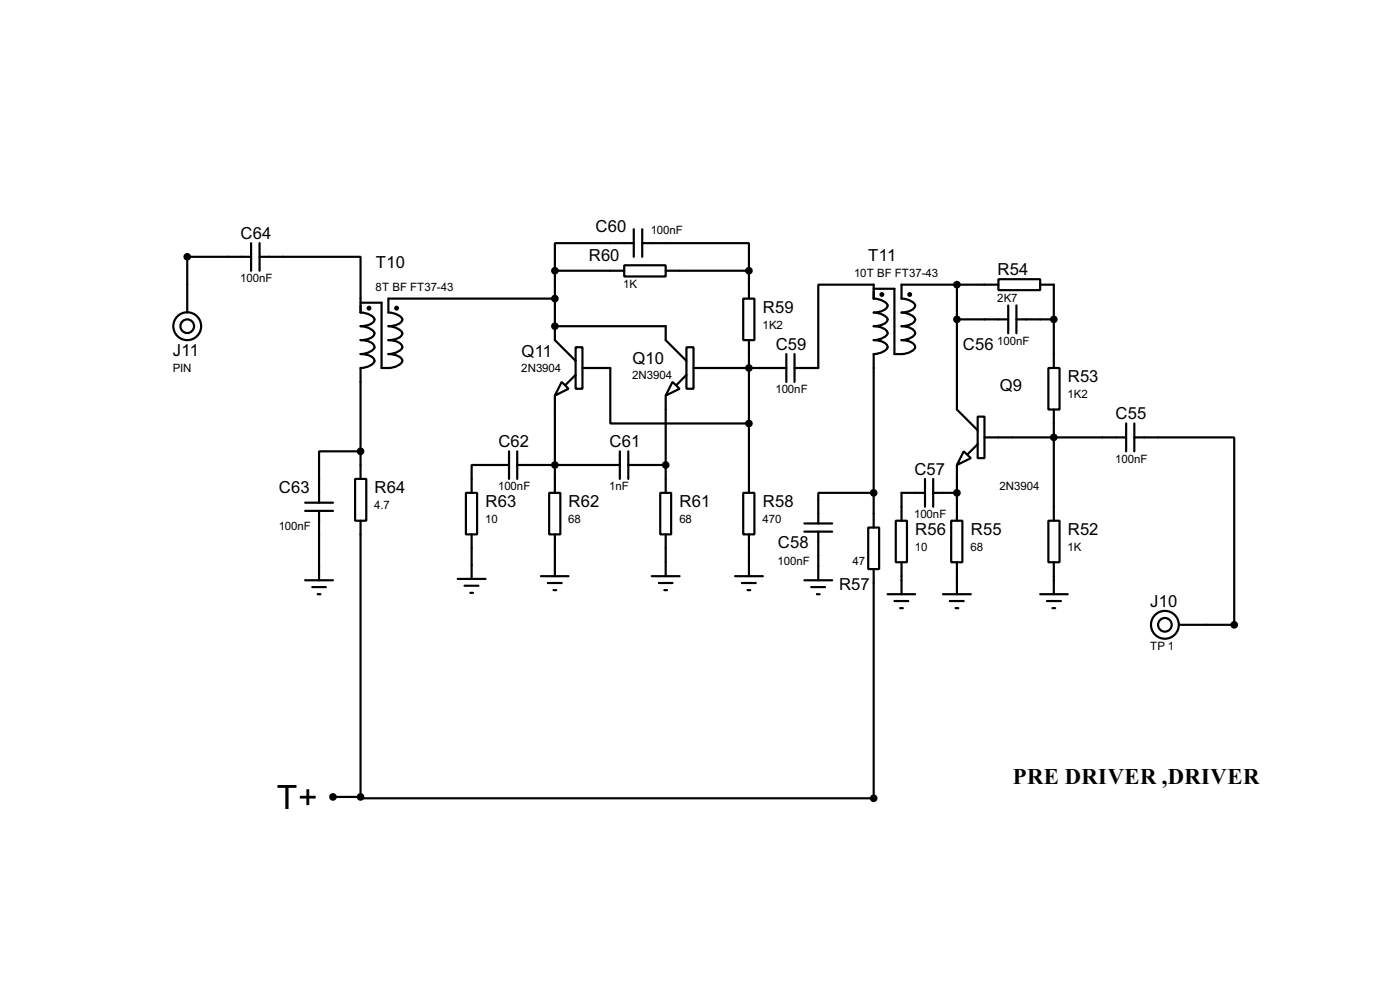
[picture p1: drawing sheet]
<svg xmlns="http://www.w3.org/2000/svg" width="256mm" height="180mm" viewBox="0 0 256 180" stroke-linecap="round" stroke-linejoin="round" font-family="sans-serif">
<g fill="none" stroke="#000" stroke-width=".4">
<path d="M46 47h-11.7v10.2M46 44.5v5.1M47.6 47h18.5v10.2a2.68 2.68 0 0 1 2.5 1.3 1.47 1.47 0 0 1-1.3 1l-1.2 .2a2.7 2.7 0 0 1 2.5 1.3 1.47 1.47 0 0 1-1.3 1.1l-1.2 .2a3.1 3.1 0 0 1 2.4 .9 .88 .88 0 0 1-.7 1.2l-1.1 .3-.6 .1a3.2 3.2 0 0 1 2.4 .9 .9 .9 0 0 1-.7 1.2l-1.1 .4-.6 .1v20.3M47.6 44.5v5.1M101.7 54.7h-30.5v2.5a2.75 2.75 0 0 1 2.5 1.3 1.5 1.5 0 0 1-1.3 1l-1.2 .2a2.76 2.76 0 0 1 2.5 1.3 1.5 1.5 0 0 1-1.3 1.1l-1.2 .2a3.2 3.2 0 0 1 2.4 .9l.1 .4a2.75 2.75 0 0 1-2.5 1.2 3.3 3.3 0 0 1 2.4 .9 .9 .9 0 0 1-.7 1.2 5.1 5.1 0 0 1-3 .5v-12h-3.8M101.7 59.7h20.3v2.6l3.8 3.8M101.7 49.6v12.7l3.8 3.8M101.7 49.6h12.7M114.4 48.6h7.6v2h-7.6zM116.1 44.5h-14.4v5.1M116.1 42v5M117.7 44.5h19.5v5.1"/>
<path d="M117.7 42v5M122 49.6h15.2M136.2 54.7h2v7.6h-2zM137.2 49.6v5.1M175.3 52.1v22.9l3.8 3.8M175.3 58.5h9.4M182.9 51.1h7.7v2h-7.7zM182.9 52.1h-17.7v2.6a2.65 2.65 0 0 1 2.5 1.2 2.29 2.29 0 0 1-2.5 1.3 2.65 2.65 0 0 1 2.5 1.3 2.27 2.27 0 0 1-2.5 1.2 2.29 2.29 0 0 1 2.5 1.3 2.65 2.65 0 0 1-2.5 1.3 2.24 2.24 0 0 1 2.5 1.3 2.65 2.65 0 0 1-2.5 1.2h-1.3v-11.9h-3.8M184.7 55.9v5.1M186.2 58.5h6.9M186.2 55.9v5.1M190.6 52.1h2.5v15.3"/>
<path d="M101.7 72.4v17.8M102.9 69.9l1.3 1.3-2.5 1.2zM105.5 63.6h1.2v7.6h-1.2zM105.5 68.6l-1.8 1.8M106.7 67.4h5.1v10.1h25.4M122 72.4v17.8M123.2 69.9l1.3 1.3-2.5 1.2zM125.8 63.6h1.3v7.6h-1.3zM125.8 68.6l-1.8 1.8M127.1 67.4h17M137.2 62.3v27.9M144.1 64.8v5.1"/>
<path d="M145.6 67.4h4.3v-15.3h10.2v2.6a2.75 2.75 0 0 1 2.5 1.2 2.37 2.37 0 0 1-2.5 1.3 2.75 2.75 0 0 1 2.5 1.3 1.5 1.5 0 0 1-1.3 1l-1.2 .2a2.37 2.37 0 0 1 2.5 1.3 2.75 2.75 0 0 1-2.5 1.3 3.2 3.2 0 0 1 2.4 .9l.1 .4a2.75 2.75 0 0 1-2.5 1.2v31.8M145.6 64.8v5.1M179.1 76.3h1.3v7.6h-1.3zM192.1 67.4h2v7.6h-2zM193.1 75v20.3M206.3 77.5v5.1M207.8 77.5v5.1M55.9 93.5h5.1M55.9 92h5.1M58.5 93.5v12.7M65.1 87.7h2v7.6h-2zM66.1 82.6h-7.6v9.4"/>
<path d="M66.1 95.3v50.6M85.4 90.2h2v7.6h-2zM86.4 97.8v8.2M93.3 85.1h-6.9v5.1M93.3 82.6v5.1M94.8 85.1h18.8M94.8 82.6v5.1M100.6 90.2h2.1v7.6h-2.1zM101.7 97.8v7.7M113.6 82.6v5.1M115.1 85.1h6.9M115.1 82.6v5.1"/>
<path d="M121 90.2h2v7.6h-2zM122 97.8v7.7M136.2 90.2h2v7.6h-2zM137.2 97.8v7.7M147.4 95.8h5.1M147.4 97.3h5.1M149.9 97.3v8.9M159.1 96.6h2v7.6h-2zM160.1 90.2h-10.2v5.6M164.1 95.3h2.1v7.6h-2.1zM169.5 90.2h-4.3v5.1M169.5 87.7v5.1"/>
<path d="M171 87.7v5.1M171 90.2h4.3M174.3 95.3h2v7.6h-2zM175.3 85.1v10.2M176.6 82.6l1.3 1.3-2.6 1.2zM179.1 81.3l-1.8 1.8M180.4 80.1h25.9M192.1 95.3h2v7.6h-2zM207.8 80.1h18.3v34.3h-10.1M55.9 106.2h5.1M57.2 107.5h2.5M58.2 108.8h.5"/>
<path d="M83.9 106h5.1M85.1 107.2h2.6M86.2 108.5h.5M99.1 105.5h5.1M100.4 106.7h2.5M101.4 108h.5M119.4 105.5h5.1M120.7 106.7h2.5M121.7 108h.5M134.7 105.5h5.1M135.9 106.7h2.6M137 108h.5"/>
<path d="M147.4 106.2h5.1M148.6 107.5h2.6M149.7 108.8h.5M160.1 104.2v41.9h-94v-.2M162.6 108.8h5.1M163.9 110h2.5M164.9 111.3h.5M165.2 102.9v5.9M172.8 108.8h5.1M174 110h2.6M175.1 111.3h.5M175.3 102.9v5.9"/>
<path d="M190.6 108.8h5M191.8 110h2.6M192.8 111.3h.5M193.1 102.9v5.9M61 145.9h5.1"/>
<circle cx="34.3" cy="59.7" r="2.55"/>
<circle cx="34.3" cy="59.7" r="1.25"/>
<circle cx="67.6" cy="56.4" r=".25"/>
<circle cx="72.7" cy="56.4" r=".25"/>
<circle cx="161.6" cy="53.9" r=".25"/>
<circle cx="166.7" cy="53.9" r=".25"/>
<circle cx="213.4" cy="114.4" r="2.55"/>
<circle cx="213.4" cy="114.4" r="1.25"/>
</g>
<g fill="#000">
<circle cx="101.7" cy="59.7" r=".2"/>
<circle cx="175.3" cy="90.2" r=".2"/>
</g>
<g fill="#000" stroke="#000" stroke-width=".4">
<circle cx="34.3" cy="47" r=".5"/>
<circle cx="101.6" cy="49.6" r=".5"/>
<circle cx="101.6" cy="54.7" r=".5"/>
<circle cx="101.6" cy="59.7" r=".5"/>
<circle cx="137.2" cy="49.6" r=".5"/>
<circle cx="175.3" cy="52.1" r=".5"/>
<circle cx="175.3" cy="58.5" r=".5"/>
<circle cx="193" cy="58.5" r=".5"/>
<circle cx="137.2" cy="67.4" r=".5"/>
<circle cx="137.2" cy="77.5" r=".5"/>
<circle cx="66" cy="82.6" r=".5"/>
<circle cx="101.6" cy="85.1" r=".5"/>
<circle cx="121.9" cy="85.1" r=".5"/>
<circle cx="160" cy="90.2" r=".5"/>
<circle cx="175.3" cy="90.2" r=".5"/>
<circle cx="193" cy="80.1" r=".5"/>
<circle cx="226.1" cy="114.4" r=".5"/>
<circle cx="61" cy="145.9" r=".5"/>
<circle cx="66" cy="145.9" r=".5"/>
<circle cx="160" cy="146.1" r=".5"/>
</g>
<text font-size="6.9" x="50.7" y="148">T+</text>
<text font-size="4.6" x="185.5" y="143.5">PRE DRIVER ,DRIVER</text>
<g font-size="3.4">
<text x="44.1" y="43.7">C64</text>
<text x="107.9" y="47.8">R60</text>
<text x="109.1" y="42.4">C60</text>
<text x="159.1" y="47.8">T11</text>
<text x="68.9" y="49">T10</text>
<text x="182.8" y="50.3">R54</text>
<text x="139.8" y="57.2">R59</text>
<text x="31.7" y="65.2">J11</text>
<text x="95.6" y="65.3">Q11</text>
<text x="142.1" y="64">C59</text>
<text x="176.4" y="64">C56</text>
<text x="115.9" y="66.6">Q10</text>
<text x="183.2" y="71.6">Q9</text>
<text x="195.6" y="69.9">R53</text>
<text x="204.4" y="76.7">C55</text>
<text x="91.3" y="81.8">C62</text>
<text x="111.7" y="81.8">C61</text>
<text x="167.5" y="86.9">C57</text>
<text x="51.1" y="90.2">C63</text>
<text x="68.6" y="90.2">R64</text>
<text x="89" y="92.8">R63</text>
<text x="104.2" y="92.8">R62</text>
<text x="124.5" y="92.8">R61</text>
<text x="139.8" y="92.8">R58</text>
<text x="142.5" y="100.4">C58</text>
<text x="167.7" y="97.9">R56</text>
<text x="177.9" y="97.9">R55</text>
<text x="195.6" y="97.9">R52</text>
<text x="153.7" y="108">R57</text>
<text x="210.7" y="111">J10</text>
</g>
<g font-size="2.4">
<text x="119.2" y="42.7">100nF</text>
<text x="44" y="51.7">100nF</text>
<text x="68.8" y="53.3">8T BF FT37-43</text>
<text x="114.2" y="52.7">1K</text>
<text x="156.5" y="50.8">10T BF FT37-43</text>
<text x="182.7" y="55.2">2K7</text>
<text x="139.7" y="60.2">1K2</text>
<text x="182.7" y="63.1">100nF</text>
<text x="31.6" y="68.1">PIN</text>
<text x="95.5" y="68.1">2N3904</text>
<text x="115.8" y="69.5">2N3904</text>
<text x="142.1" y="72">100nF</text>
<text x="195.6" y="72.9">1K2</text>
<text x="91.3" y="89.8">100nF</text>
<text x="111.6" y="89.8">1nF</text>
<text x="183.1" y="89.8">2N3904</text>
<text x="204.3" y="84.7">100nF</text>
<text x="68.6" y="93.2">4.7</text>
<text x="88.9" y="95.7">10</text>
<text x="104.1" y="95.7">68</text>
<text x="124.5" y="95.7">68</text>
<text x="139.7" y="95.7">470</text>
<text x="167.5" y="94.9">100nF</text>
<text x="51.1" y="97">100nF</text>
<text x="167.6" y="100.8">10</text>
<text x="177.8" y="100.8">68</text>
<text x="195.6" y="100.8">1K</text>
<text x="142.5" y="103.4">100nF</text>
<text x="156.2" y="103.4">47</text>
<text x="210.7" y="119">TP 1</text>
</g>
</svg>
